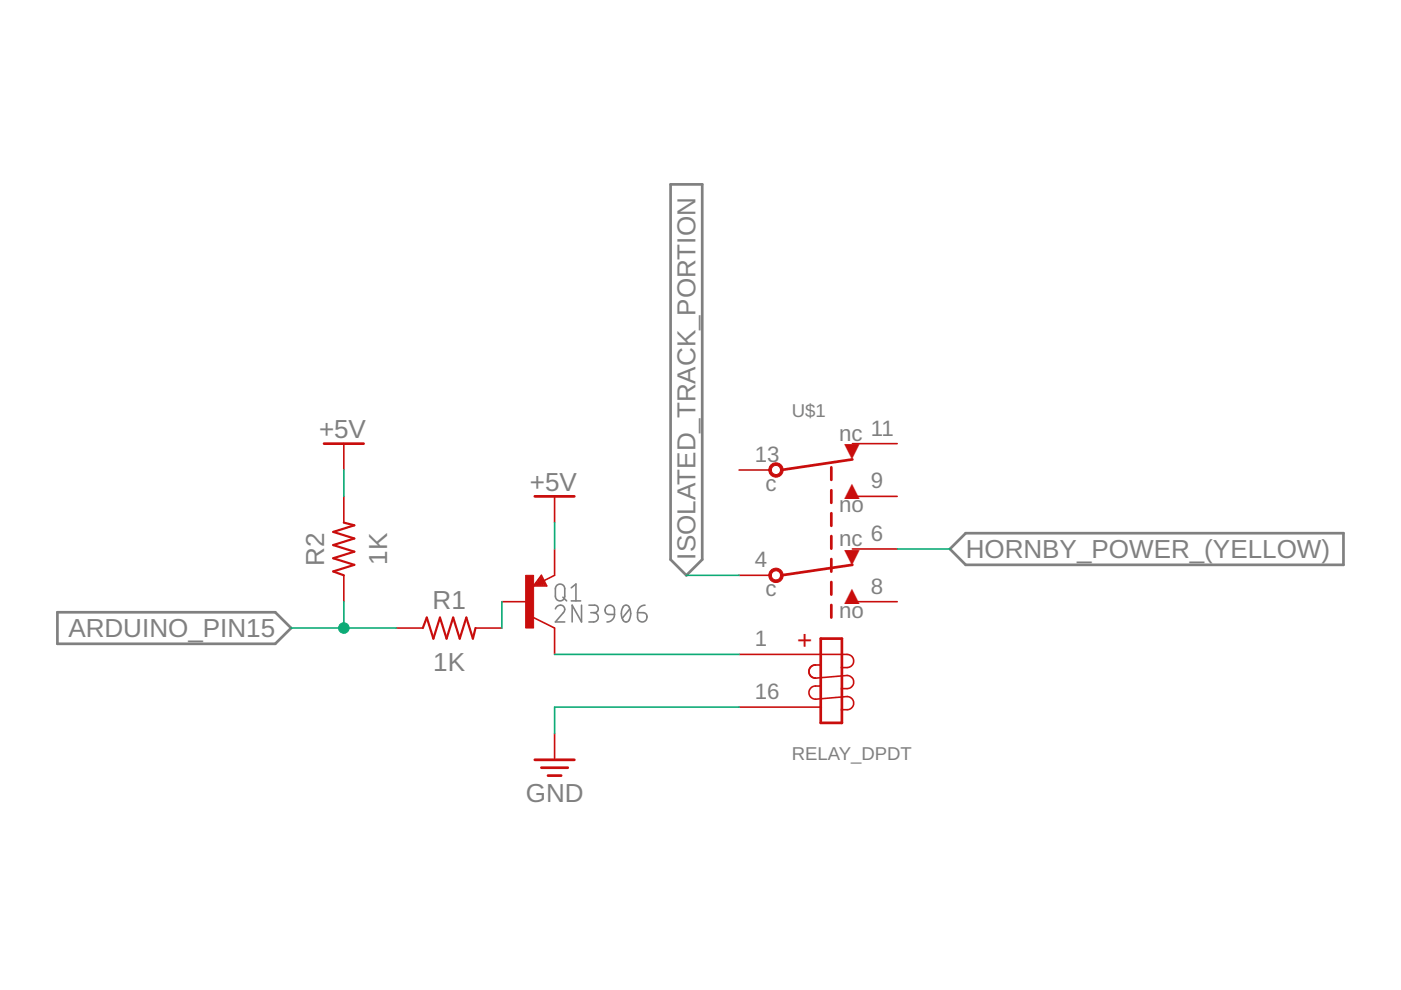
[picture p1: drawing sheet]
<svg xmlns="http://www.w3.org/2000/svg" width="297mm" height="210mm" viewBox="0 0 297 210" stroke-linecap="round" stroke-linejoin="round" font-family="sans-serif">
<g fill="none" stroke="#808080" stroke-width=".34">
<path d="M117.8 129.1a.99 .99 0 0 1 1.3-.8 .99 .99 0 0 1 .3 1.6l-1.6 2h1.9M118.1 124.1a1 1 0 0 1 1.1-.2 1 1 0 0 1 .5 .9v1.6a.99 .99 0 0 1-1 1 .99 .99 0 0 1-.9-1v-1.6zM119.3 126.6l.8 .8M121.1 124.6l1-.8v3.6M121.1 127.4h2M123.3 128.3v3.6l-2-3.6v3.6M124.9 128.3h1.1a.79 .79 0 0 1 .8 .8 .79 .79 0 0 1-.8 .8h-.7M125.9 129.9a.98 .98 0 0 1 .9 1 .98 .98 0 0 1-.9 1h-1M128.7 128.5a.99 .99 0 0 1 1-.1 .99 .99 0 0 1 .6 .9v1h-1.2a.96 .96 0 0 1-.8-.7 .96 .96 0 0 1 .4-1.1zM130.3 130.3a1.59 1.59 0 0 1-1.6 1.6M132.1 128.6a.83 .83 0 0 1 1-.2 .83 .83 0 0 1 .5 .8 2.34 2.34 0 0 1-.7 2.6h-.4a2.52 2.52 0 0 1-.4-3.2zM133.5 129.1l-1.6 2"/>
<path d="M135.2 129.9h1.2a1 1 0 0 1 .8 1.1 1 1 0 0 1-1.1 .9 1 1 0 0 1-.9-1zM136.8 128.3a1.55 1.55 0 0 0-1.6 1.6"/>
</g>
<path d="M142.2 39.1h6.7v79.5l-3.4 3.4-3.3-3.4zM201.4 116.4l3.3-3.3h80.1v6.7h-80.1zM12.2 129.8h46.2l3.3 3.4-3.3 3.3h-46.2z" fill="none" stroke="#808080" stroke-width=".57"/>
<g fill="none" stroke="#c90d0c" stroke-width=".34">
<path d="M72.9 94.1v5.6M156.7 99.7h6.7M180.7 94.1h9.5M72.9 105.2v5.6M117.6 116.4v5.6l-4.5 2.2M117.6 105.2v5.6M180.7 105.2h9.5M180.7 116.4h9.5M72.9 122v5.6M84.1 133.2h5.5M100.8 133.2h5.6M106.4 127.6h5.6"/>
<path d="M113.1 130.9l4.5 2.3v5.5M114.8 122l1.1 2.2h-2.8zM156.7 138.7h22.9a1.4 1.4 0 0 1 1.4 1.4 1.4 1.4 0 0 1-1.4 1.4h-1.1M156.7 122h6.7M180.7 127.6h9.5M117.6 155.5v5.6M156.7 149.9h17.3M174 141a2.19 2.19 0 0 0-2.2 .5 1.41 1.41 0 0 0-.2 1.5 1.41 1.41 0 0 0 1.3 .8l6.7-.6a1.4 1.4 0 0 1 1.4 1.4 1.4 1.4 0 0 1-1.4 1.4h-1.1M174 145.5a2.13 2.13 0 0 0-2.2 .5 1.4 1.4 0 0 0-.2 1.5 1.4 1.4 0 0 0 1.3 .8l6.7-.6a1.4 1.4 0 0 1 1.4 1.4 1.4 1.4 0 0 1-1.4 1.4h-1.1"/>
</g>
<g fill="none" stroke="#c90d0c" stroke-width=".57">
<path d="M68.7 94.1h8.4M176.3 99.1v2.6M180.7 97.4l-15.1 2.3M113.4 105.2h8.4M176.3 103.9v2.7M176.3 108.8v2.7M176.3 113.7v2.6M176.3 118.5v2.7M180.7 119.8l-15.1 2.2M174 135.4h4.5v17.9h-4.5zM176.3 123.4v2.7M176.3 128.3v2.6"/>
<path d="M113.4 161.1h8.4M114.8 162.8h5.6M116.2 164.4h2.8"/>
</g>
<g fill="#c90d0c" stroke="#c90d0c" stroke-width=".21">
<path d="M163.4 98.6a1.53 1.53 0 0 1 2.4 .3 1.53 1.53 0 0 1-.9 2.2 1.53 1.53 0 0 1-1.9-1.4h.6a.97 .97 0 0 1 1.4-.9 .97 .97 0 0 1 .1 1.7 .97 .97 0 0 1-1.5-.6v-.2h-.6z" fill-rule="evenodd"/>
<path d="M163.4 120.9a1.53 1.53 0 0 1 2.4 .3 1.53 1.53 0 0 1-.9 2.3 1.53 1.53 0 0 1-1.9-1.5h.6a.97 .97 0 0 1 1.4-.8 .97 .97 0 0 1 .1 1.6 .97 .97 0 0 1-1.5-.6v-.2h-.6z" fill-rule="evenodd"/>
</g>
<path d="M72.9 110.8l2.2 .6-4.4 1.4 4.4 1.4-4.4 1.4 4.4 1.4-4.4 1.4 4.4 1.4-4.4 1.4 2.2 .8M89.6 133.2l.9-2.3 1.4 4.5 1.4-4.5 1.4 4.5 1.4-4.5 1.4 4.5 1.4-4.5 1.4 4.5 .5-2.2M113.8 123.7l.2 .3M114.1 123.4l.2 .6M114.2 123.1l.5 .9M114.5 122.8l.6 1.2M114.7 122.5l.8 1.5" fill="none" stroke="#c90d0c" stroke-width=".47"/>
<path d="M111.4 122h1.7v11.2h-1.7z" fill="#c90d0c" stroke="#c90d0c" stroke-width=".21"/>
<path d="M72.9 99.7v5.5M117.6 110.8v5.6M190.2 116.4h11.2M61.7 133.2h22.4M72.9 127.6v5.6M106.4 127.6v5.6M117.6 138.7h39.1M145.5 122h11.2M156.7 149.9h-39.1v5.6" fill="none" stroke="#0dab76" stroke-width=".34"/>
<circle cx="72.9" cy="133.2" r="1.12" fill="#0dab76" stroke="#0dab76" stroke-width=".21"/>
<g font-size="5.5" fill="#808080">
<text x="67.6" y="92.9">+5V</text>
<text x="112.3" y="104.1">+5V</text>
<text x="68.7" y="119.9" transform="rotate(-90 68.7 119.9)">R2</text>
<text x="82.1" y="119.8" transform="rotate(-90 82.1 119.8)">1K</text>
<text x="147.5" y="118.6" transform="rotate(-90 147.5 118.6)">ISOLATED_TRACK_PORTION</text>
<text x="204.7" y="118.4">HORNBY_POWER_(YELLOW)</text>
<text x="91.7" y="129">R1</text>
<text x="14.5" y="135.1">ARDUINO_PIN15</text>
<text x="91.9" y="142.4">1K</text>
<text x="111.5" y="170">GND</text>
</g>
<g font-size="5.5" fill="#c90d0c">
<text x="177.9" y="97.4">▼</text>
<text x="177.9" y="105.8">▲</text>
<text x="177.9" y="119.8">▼</text>
<text x="177.9" y="128.1">▲</text>
<text x="169" y="137.6">+</text>
</g>
<g font-size="4.7" fill="#808080">
<text x="177.9" y="93.5">nc 11</text>
<text x="160.1" y="98">13</text>
<text x="162.3" y="104.1">c</text>
<text x="184.6" y="103.6">9</text>
<text x="177.9" y="108.6">no</text>
<text x="177.9" y="115.8">nc 6</text>
<text x="160.1" y="120.3">4</text>
<text x="184.6" y="125.9">8</text>
<text x="162.3" y="126.5">c</text>
<text x="177.9" y="130.9">no</text>
<text x="160.1" y="137.1">1</text>
<text x="160.1" y="148.2">16</text>
</g>
<g font-size="3.9" fill="#808080">
<text x="167.9" y="88.5">U$1</text>
<text x="167.9" y="161.1">RELAY_DPDT</text>
</g>
</svg>
